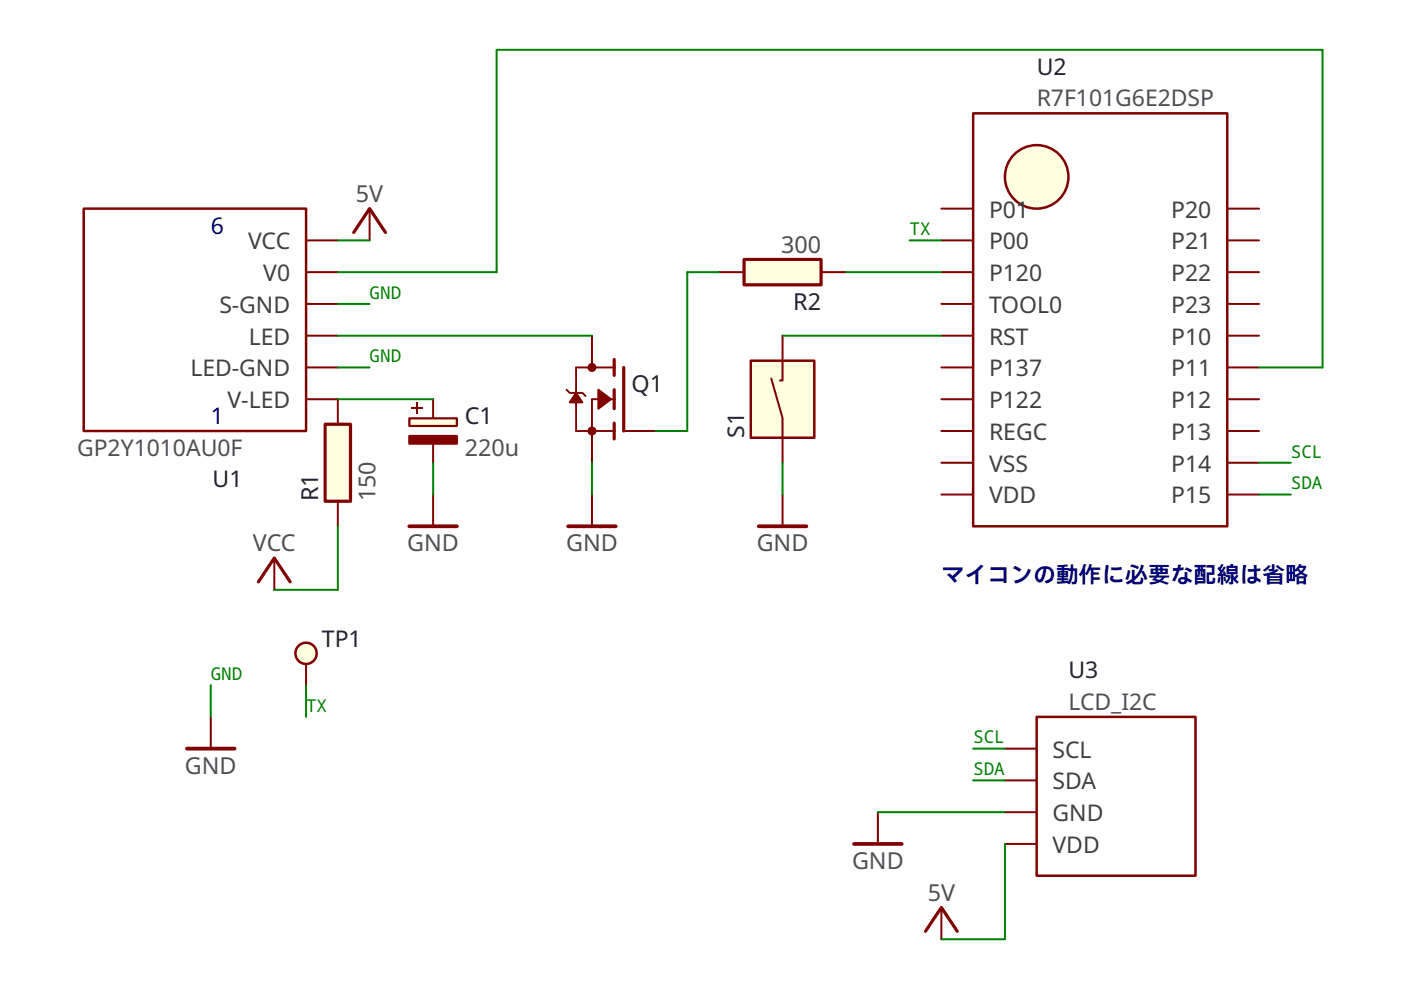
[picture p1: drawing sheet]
<svg xmlns="http://www.w3.org/2000/svg" width="297mm" height="210mm" viewBox="0 0 297 210" stroke-linecap="round" stroke-linejoin="round" font-family="sans-serif">
<circle cx="64.9" cy="138.5" r="2.25" fill="#ffffe1" stroke="#800000" stroke-width=".53"/>
<path d="M64.9 140.8v4.5M186.1 172.2v6.7" fill="none" stroke="#800000" stroke-width=".42"/>
<path d="M181.1 178.9h10.1" fill="none" stroke="#800000" stroke-width=".8"/>
<circle cx="219.8" cy="37.5" r="6.7" fill="#ffffe1" stroke="#800000" stroke-width=".53"/>
<path d="M206.3 24h53.9v87.6h-53.9z" fill="none" stroke="#800000" stroke-width=".53"/>
<g fill="none" stroke="#800000" stroke-width=".42">
<path d="M199.6 44.2h6.7M199.6 57.7h6.7M199.6 51h6.7M260.2 44.2h6.7M260.2 57.7h6.7M260.2 51h6.7M199.6 64.4h6.7M199.6 71.2h6.7M199.6 77.9h6.7M260.2 64.4h6.7M260.2 71.2h6.7M260.2 77.9h6.7"/>
<path d="M199.6 84.6h6.7M199.6 91.4h6.7M199.6 98.1h6.7M260.2 84.6h6.7M260.2 91.4h6.7M260.2 98.1h6.7M58.2 118.3v6.8M199.6 104.9h6.7M260.2 104.9h6.7"/>
</g>
<path d="M54.8 123.4l3.4-5.1 3.3 5.1" fill="none" stroke="#800000" stroke-width=".67"/>
<path d="M86.8 88.7h10.1v1.6h-10.1z" fill-rule="evenodd" fill="#ffffe1" stroke="#800000" stroke-width=".46"/>
<path d="M86.8 92.4h10.1v1.7h-10.1z" fill-rule="evenodd" fill="#800000" stroke="#800000" stroke-width=".46"/>
<path d="M87.2 86.5h2.3M88.4 85.3v2.4" fill="none" stroke="#800000" stroke-width=".34"/>
<path d="M64.9 57.7h6.7M64.9 51h6.7M78.4 44.2v6.8M64.9 77.9h6.7M64.9 64.4h6.7M64.9 71.2h6.7M64.9 84.6h6.7M91.8 84.6v4.1M91.8 94.1v4M44.7 152v6.7" fill="none" stroke="#800000" stroke-width=".42"/>
<path d="M17.7 44.2h47.2v47.2h-47.2z" fill="none" stroke="#800000" stroke-width=".53"/>
<path d="M75 49.3l3.4-5.1 3.3 5.1" fill="none" stroke="#800000" stroke-width=".67"/>
<path d="M39.6 158.7h10.1" fill="none" stroke="#800000" stroke-width=".8"/>
<g fill="#ffffe1" stroke="#800000" stroke-width=".67">
<path d="M130.2 82.6v2z"/>
<path d="M130.2 84.6v2.1z"/>
<path d="M130.2 76.2v1.7z"/>
<path d="M130.2 77.9v1.7z"/>
<path d="M130.2 89.7v1.7z"/>
<path d="M130.2 91.4v1.7z"/>
<path d="M132.2 77.9v13.5z"/>
</g>
<g fill="#ffffe1" stroke="#800000" stroke-width=".4">
<path d="M125.5 84.6h4.7z"/>
<path d="M125.5 84.6v6.8z"/>
<path d="M125.5 91.4h4.7z"/>
<path d="M122.1 77.9v5.4z"/>
<path d="M122.1 83.3v8.1z"/>
<path d="M122.1 91.4h3.4z"/>
<path d="M122.1 77.9h8.1z"/>
</g>
<g fill="#800000" stroke="#800000" stroke-width=".4">
<path d="M122.1 83.3l1.4 2h-2.7z"/>
<path d="M126.9 82.6l2.6 2-2.6 2.1z"/>
</g>
<g fill="#800000">
<circle cx="125.5" cy="91.4" r=".95"/>
<circle cx="125.5" cy="77.9" r=".95"/>
</g>
<path d="M120.1 82.6l.7 .7h2.7l.7 .7" fill="none" stroke="#800000" stroke-width=".4"/>
<path d="M125.5 71.2v6.7M125.5 91.4v6.7M132.2 91.4h6.8" fill="none" stroke="#800000" stroke-width=".42"/>
<path d="M159.2 76.5h13.4v16.3h-13.4z" fill-rule="evenodd" fill="#ffffe1" stroke="#800000" stroke-width=".53"/>
<path d="M165.9 71.2v9.5h-.5M163.5 80.3l2.4 8.3v9.5M165.9 104.9v6.7" fill="none" stroke="#800000" stroke-width=".42"/>
<path d="M160.9 111.6h10.1" fill="none" stroke="#800000" stroke-width=".8"/>
<path d="M157.7 55h16.4v5.4h-16.4z" fill-rule="evenodd" fill="#ffffe1" stroke="#800000" stroke-width=".67"/>
<path d="M152.4 57.7h5.3M174.1 57.7h5.3M91.8 104.9v6.7M125.5 104.9v6.7M213.1 158.7h6.7M213.1 172.2h6.7M213.1 165.5h6.7M213.1 178.9h6.7M199.6 192.4v6.7" fill="none" stroke="#800000" stroke-width=".42"/>
<path d="M219.8 152h33.7v33.7h-33.7z" fill="none" stroke="#800000" stroke-width=".53"/>
<path d="M86.8 111.6h10.1M120.5 111.6h10.1" fill="none" stroke="#800000" stroke-width=".8"/>
<path d="M196.2 197.5l3.4-5.1 3.4 5.1" fill="none" stroke="#800000" stroke-width=".67"/>
<path d="M68.9 89.9h5.4v16.4h-5.4z" fill-rule="evenodd" fill="#ffffe1" stroke="#800000" stroke-width=".67"/>
<path d="M71.6 84.6v5.3M71.6 106.3v5.3" fill="none" stroke="#800000" stroke-width=".42"/>
<g fill="none" stroke="#008000" stroke-width=".42">
<path d="M71.6 57.7h33.7v-47.1h175.1v67.3h-13.5M71.6 51h6.8M152.4 57.7h-6.7v33.7h-6.7M179.4 57.7h20.2M192.9 51h6.7M71.6 64.4h6.8M71.6 77.9h6.8M71.6 71.2h53.9M165.9 71.2h33.7M71.6 84.6h20.2M91.8 98.1v6.8M125.5 98.1v6.8"/>
<path d="M165.9 98.1v6.8M266.9 98.1h6.8M71.6 111.6v13.5h-13.4M266.9 104.9h6.8M44.7 145.3v6.7M64.9 145.3v6.7M206.3 158.7h6.8M186.1 172.2h27M206.3 165.5h6.8M213.1 178.9v20.2h-13.5"/>
</g>
<g font-size="4.9" fill="#202020">
<text x="219.8" y="15.9">U2</text>
<text x="168.2" y="65.7">R2</text>
<text x="133.9" y="83.2">Q1</text>
<text x="98.6" y="89.9">C1</text>
<text x="157.8" y="92.8" transform="rotate(-90 157.8 92.8)">S1</text>
<text x="45.1" y="103.3">U1</text>
<text x="67.5" y="106.3" transform="rotate(-90 67.5 106.3)">R1</text>
<text x="68.3" y="137.1">TP1</text>
<text x="226.5" y="143.8">U3</text>
</g>
<g font-size="4.9" fill="#505050">
<text x="219.8" y="22.5">R7F101G6E2DSP</text>
<text x="75.5" y="42.8">5V</text>
<text x="165.6" y="53.6">300</text>
<text x="16.3" y="96.7">GP2Y1010AU0F</text>
<text x="98.6" y="96.7">220u</text>
<text x="79.6" y="106.3" transform="rotate(-90 79.6 106.3)">150</text>
<text x="53.6" y="116.9">VCC</text>
<text x="86.4" y="116.9">GND</text>
<text x="120" y="116.9">GND</text>
<text x="160.4" y="116.9">GND</text>
<text x="226.5" y="150.5">LCD_I2C</text>
<text x="39.2" y="164">GND</text>
<text x="180.6" y="184.2">GND</text>
<text x="196.7" y="191">5V</text>
</g>
<g font-size="4.9" fill="#404040">
<text x="209.7" y="46.1">P01</text>
<text x="248.3" y="46.1">P20</text>
<text x="52.6" y="52.9">VCC</text>
<text x="209.7" y="52.9">P00</text>
<text x="248.3" y="52.9">P21</text>
<text x="55.8" y="59.6">V0</text>
<text x="209.7" y="59.6">P120</text>
<text x="248.3" y="59.6">P22</text>
<text x="46.5" y="66.3">S-GND</text>
<text x="209.7" y="66.3">TOOL0</text>
<text x="248.3" y="66.3">P23</text>
<text x="52.7" y="73.1">LED</text>
<text x="209.7" y="73.1">RST</text>
<text x="248.3" y="73.1">P10</text>
<text x="40.4" y="79.8">LED-GND</text>
<text x="209.7" y="79.8">P137</text>
<text x="248.3" y="79.8">P11</text>
<text x="48.2" y="86.5">V-LED</text>
<text x="209.7" y="86.5">P122</text>
<text x="248.3" y="86.5">P12</text>
<text x="209.7" y="93.3">REGC</text>
<text x="248.3" y="93.3">P13</text>
<text x="209.7" y="100">VSS</text>
<text x="248.3" y="100">P14</text>
<text x="209.7" y="106.7">VDD</text>
<text x="248.3" y="106.7">P15</text>
<text x="223.2" y="160.6">SCL</text>
<text x="223.2" y="167.4">SDA</text>
<text x="223.2" y="174.1">GND</text>
<text x="223.2" y="180.8">VDD</text>
</g>
<g font-size="4.9" fill="#000080">
<text x="44.7" y="49.5">6</text>
<text x="44.7" y="90">1</text>
<text x="199.6" y="123.6">マイコンの動作に必要な配線は省略</text>
</g>
<g font-size="3.7" fill="#008000">
<text x="192.9" y="49.9">TX</text>
<text x="78.4" y="63.3">GND</text>
<text x="78.4" y="76.8">GND</text>
<text x="273.7" y="97">SCL</text>
<text x="273.7" y="103.8">SDA</text>
<text x="44.7" y="144.2">GND</text>
<text x="64.9" y="150.9">TX</text>
<text x="206.3" y="157.6">SCL</text>
<text x="206.3" y="164.4">SDA</text>
</g>
</svg>
